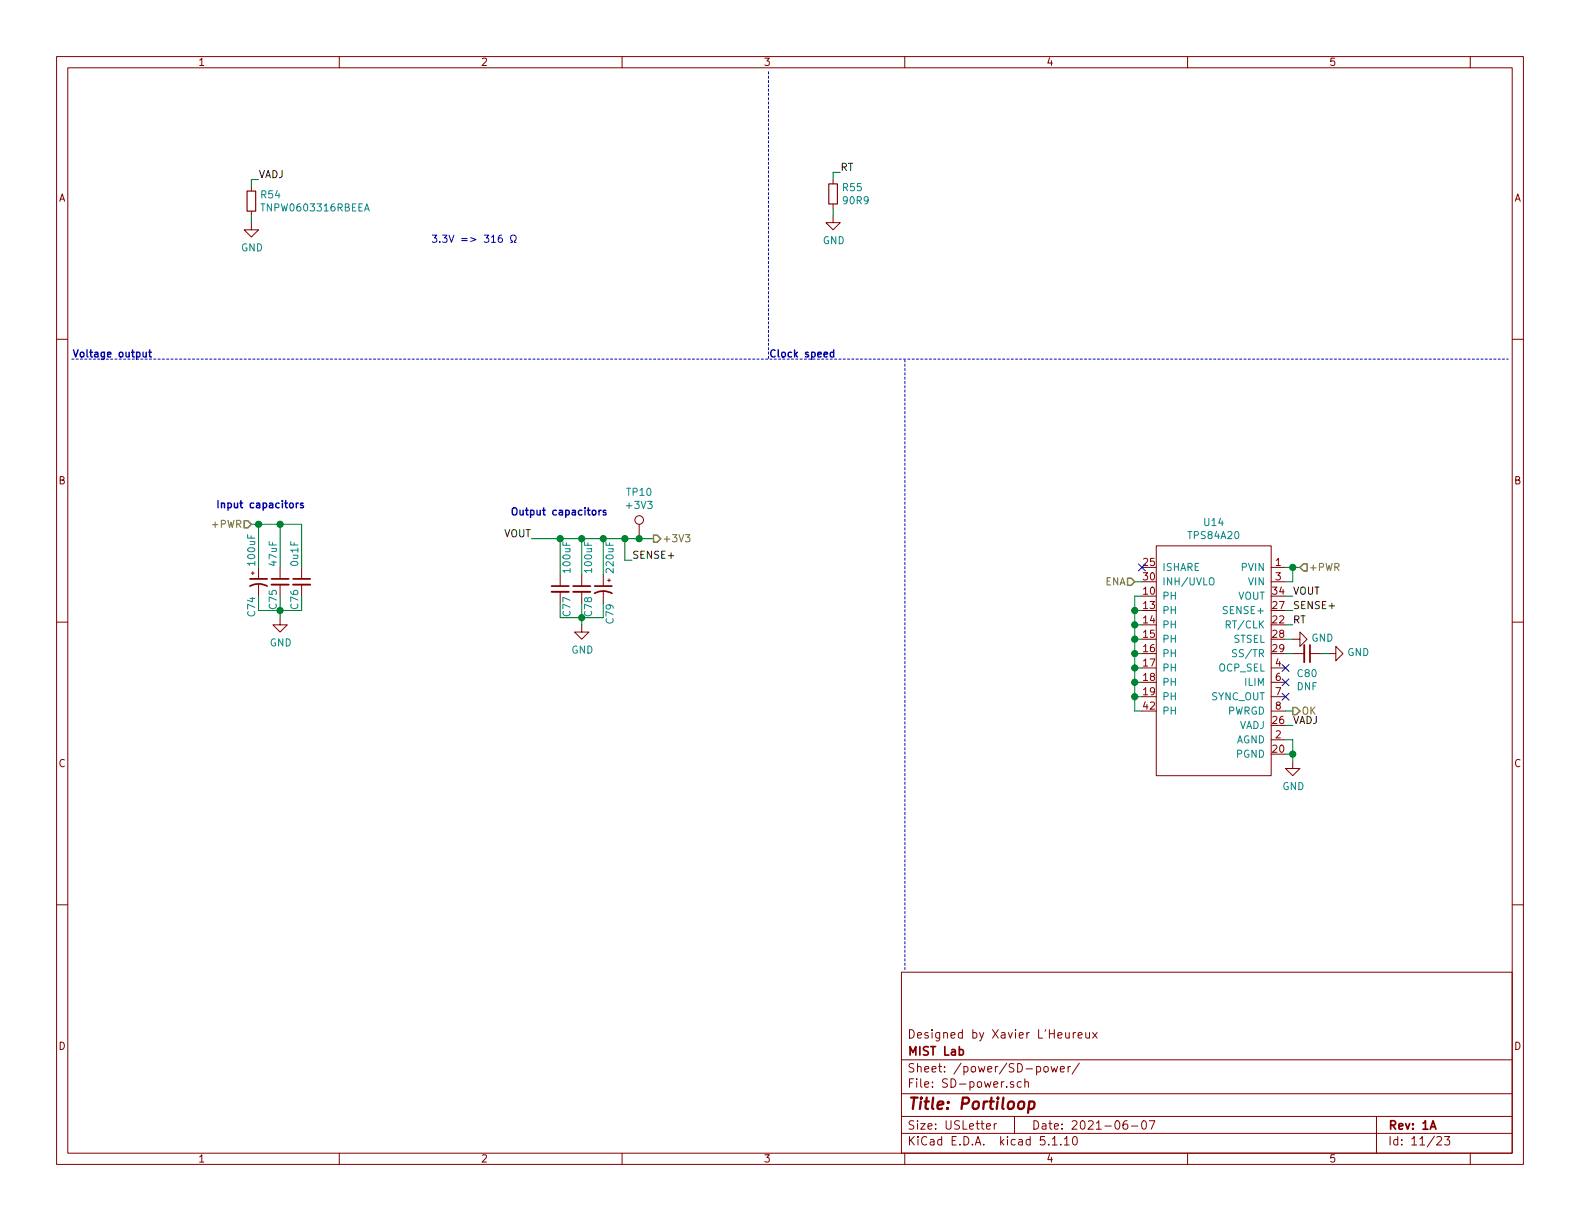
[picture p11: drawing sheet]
<svg xmlns="http://www.w3.org/2000/svg" width="279mm" height="216mm" viewBox="0 0 279 216" stroke-linecap="round" stroke-linejoin="round" font-family="sans-serif">
<g fill="none" stroke="#840000" stroke-width=".18">
<path d="M10 10h259.4v195.9h-259.4zM12 12h255.4v191.9h-255.4zM60 10v2M110 10v2M160 10v2M210 10v2M260 10v2M44.4 39.4v1.2h1.3l-1.3 1.3-1.2-1.3h1.2M44.4 33v.8M44.4 37.3v.8M147.3 38.1v1.3h1.3l-1.3 1.2-1.3-1.2h1.3M147.3 31.8v.7"/>
<path d="M147.3 36.1v.7M10 60h2M267.4 60h2M113 92.7v2.6M204.5 96.5h20.3v40.7h-20.3zM10 110h2M44.4 101.3h.6M44.7 101.1v.5M45.7 100.3v2.1M45.7 103.4v2M49.5 109.2v1.3h1.3l-1.3 1.3-1.2-1.3h1.2M49.5 100.3v2.1"/>
<path d="M49.5 103.4v2M53.3 100.3v2.1M53.3 103.4v2M99.1 101.6v2M99.1 104.6v2.1M102.9 110.5v1.3h1.2l-1.2 1.2-1.3-1.2h1.3M102.9 101.6v2M102.9 104.6v2.1M106.7 101.6v2M106.7 104.6v2.1M107.4 102.6h.5M107.7 102.4v.5"/>
<path d="M224.8 100.3h2.5M224.8 102.9h2.5M224.8 118.1h2.5M228.6 113h1.3v-1.2l1.2 1.2-1.2 1.3v-1.3M228.6 115.6h2M231.6 115.6h2.1M234.9 115.6h1.3v-1.3l1.3 1.3-1.3 1.2v-1.2M267.4 110h2M224.8 130.8h2.5M224.8 120.7h2.5M224.8 123.2h2.5M224.8 125.7h2.5"/>
<path d="M228.6 134.6v1.3h1.3l-1.3 1.3-1.3-1.3h1.3M10 160h2M267.4 160h2M159.4 171.9h108v32h-108zM159.4 197.4h108M159.4 193.4h108M159.4 187.4h108M174.4 199.2l.8-.2-.1-.2-.4-.1-.3 .2 .1 .7h.6M175.8 198.7v1M176.2 198.7l-.3 .1-.1 .2M179.2 191.3h-.3l-.2 .2v.2l.5 .1v.4h-.5M179.4 197.4v3"/>
<path d="M180.6 191.3h-.4l-.3 .2 .1 .7h.6M181.2 191.4l.3-.1h.3l.1 1M181.2 190.8v1.5M184.7 188.7l.2-.1 .4 .1v.7l-.2 .2-.4-.2zM185.9 188.6l.3 1 .2-.8 .3 .8 .3-1M187.5 189.1l.7-.2v-.3h-.5l-.2 .2 .1 .7h.6M188.9 188.6v1M189.3 188.6h-.3l-.1 .2M189.8 182.6v1M190.2 182.6l-.4 .3M190.7 183.1l.7-.2-.1-.2-.4-.1-.2 .2v.7h.6M190.9 188l-1.3 1.9"/>
<path d="M192 182.6v.8a.39 .39 0 0 0 .7 0M192.7 182.6v1M193.2 182.6l.8 1M194 182.6l-.8 1M199.3 198.2a.62 .62 0 0 0-.7 .6l.1 .7 .2 .2 .5-.2v-.5l-.1-.2h-.4l-.3 .2M200.1 199.1h1.1M202 198.3l.4-.1a.94 .94 0 0 1 0 1.5 .82 .82 0 0 1-.4-1.4zM203.2 198.2h1l-.6 1.5M243.4 197.4v6.5M60 203.9v2M110 203.9v2M159.4 200.4h108"/>
<path d="M160 203.9v2M186.1 201.4l.4-.4v1.5M186.1 202.5h.8M187.6 202.3v.2M188.2 201.4l.4-.4v1.5M188.2 202.5h.9M189.8 201.1l.3-.1a.94 .94 0 0 1 0 1.5l-.4-.3v-.7zM210 203.9v2M254.1 201.1l.2-.1h.4l.2 .4-.9 1.1h.9M255.4 201h1l-.5 .5 .4 .2v.6l-.2 .2-.7-.2M260 203.9v2"/>
<circle cx="113" cy="91.9" r=".76"/>
</g>
<path d="M44.2 103.6a3.2 3.2 0 0 1 3 0M44.2 102.4h3M48 102.4h3.1M51.8 102.4h3.1M97.5 103.6h3.1M101.3 103.6h3.1M105.2 104.9a3.2 3.2 0 0 1 3 0M105.2 103.6h3M231.6 114v3.1M169.6 185.6h.5l.3 .3-.2 .6h-.6M252.9 199.7l.5-1.5 .5 1.5" fill="none" stroke="#840000" stroke-width=".3"/>
<path d="M182 194.8h.8l.2 .3-.1 .6a.66 .66 0 0 1-1 .3M182 194.8l-.2 2" fill="none" stroke="#840000" stroke-width=".41"/>
<path d="M48 103.4h3.1M51.8 103.4h3.1M97.5 104.6h3.1M101.3 104.6h3.1M230.6 114v3.1" fill="none" stroke="#840000" stroke-width=".33"/>
<path d="M43.7 33.8h1.5v3.5h-1.5zM146.6 32.5h1.5v3.6h-1.5z" fill="none" stroke="#840000" stroke-width=".2"/>
<path d="M64.5 37.3l.4-1.3 .4 1.3M213.9 102.3a.45 .45 0 0 1 .7 0 .88 .88 0 0 1-.2 1.1h-.4a1.07 1.07 0 0 1-.1-1.1zM218.7 114.9h-.5l-.3 .2 .2 .3 .5 .2v.4l-.2 .1h-.5" fill="none" stroke="#008484" stroke-width=".18"/>
<path d="M135.9 12.7v50.8M12.7 63.5h254M160 171.5v-108" fill="none" stroke="#0000c2" stroke-width=".18" stroke-dasharray=".4 .4"/>
<g fill="none" stroke="#008400" stroke-width=".18">
<path d="M44.4 38.1v1.3M45.7 31.8h-1.3v1.2M147.3 36.8v1.3M148.6 30.5h-1.3v1.3M44.4 92.7h8.9v7.6M45.7 92.7v7.6M49.5 92.7v7.6M94 95.3h21.6M99.1 95.3v6.3M102.9 95.3v6.3M106.7 95.3v6.3M110.5 95.3v3.8h1.3"/>
<path d="M45.7 108h7.6M49.5 108v1.2M99.1 109.2h7.6M102.9 109.2v1.3M200.7 118.1h1.2M200.7 108h1.2M200.7 102.9h1.2M200.7 115.6h1.2M200.7 113h1.2M200.7 110.5h1.2M201.9 105.4h-1.2v20.3h1.2M227.3 105.4h1.3"/>
<path d="M227.3 108h1.3M227.3 115.6h1.3M227.3 113h1.3M227.3 100.3h2.6M227.3 110.5h1.3M228.6 100.3v2.6h-1.3M233.7 115.6h1.2M200.7 123.2h1.2M200.7 120.7h1.2M227.3 125.7h1.3M227.3 128.3h1.3M227.3 130.8h1.3v3.8"/>
<path d="M227.3 133.4h1.3"/>
</g>
<path d="M43.2 92.1h.6l.6 .6-.6 .6h-.6zM115.6 94.6h.6l.6 .7-.6 .6h-.6zM230.5 99.7h.6v1.3h-.6l-.6-.7zM199.4 102.2h.6l.7 .7-.7 .6h-.6zM228.6 125.1h.6l.7 .6-.7 .7h-.6z" fill="none" stroke="#848400" stroke-width=".25"/>
<path d="M121.2 94.5h.8l-.4 .5 .3 .1v.6l-.2 .1-.5-.1" fill="none" stroke="#848400" stroke-width=".18"/>
<path d="M25.3 62.3l.1 .8h.3l.2-.1M25.9 62.3v.8M26.3 62.3h.5M26.5 61.8v1.1l.3 .2M147.4 62.3h-.4l-.2 .2 .1 .6h.5M147.4 61.8v1.3M52.4 89v.8M52.8 89l-.4 .2M53.6 89h-.3l-.2 .1 .1 .2 .4 .1v.3h-.5M105.9 90.2v.9M106.3 90.2l-.4 .2M107.1 90.3l-.3-.1-.1 .2v.2l.4 .1v.3h-.4" fill="none" stroke="#0000c2" stroke-width=".25"/>
<path d="M85.6 41.6h.8l-.4 .5 .4 .1v.4l-.2 .2-.6-.1M86.9 41.9l.4-.3v1.2M86.9 42.8h.7M88.7 41.6l-.3 .1a.81 .81 0 0 0 0 1.1h.3l.1-.5-.2-.2h-.2l-.3 .2M90.3 42.8h.3v-.2a.54 .54 0 0 1-.3-.7 .54 .54 0 0 1 .8-.2 .59 .59 0 0 1-.1 .9v.2h.3" fill="none" stroke="#0000c2" stroke-width=".18"/>
<g fill="#008400" stroke="#008400" stroke-width=".25">
<circle cx="113" cy="95.3" r=".51"/>
<circle cx="200.7" cy="123.2" r=".51"/>
<circle cx="200.7" cy="108" r=".51"/>
<circle cx="99.1" cy="95.3" r=".51"/>
<circle cx="102.9" cy="95.3" r=".51"/>
<circle cx="228.6" cy="133.4" r=".51"/>
<circle cx="200.7" cy="110.5" r=".51"/>
<circle cx="200.7" cy="120.7" r=".51"/>
<circle cx="102.9" cy="109.2" r=".51"/>
<circle cx="228.6" cy="100.3" r=".51"/>
<circle cx="106.7" cy="95.3" r=".51"/>
<circle cx="110.5" cy="95.3" r=".51"/>
<circle cx="200.7" cy="118.1" r=".51"/>
<circle cx="49.5" cy="92.7" r=".51"/>
<circle cx="45.7" cy="92.7" r=".51"/>
<circle cx="200.7" cy="113" r=".51"/>
<circle cx="49.5" cy="108" r=".51"/>
<circle cx="200.7" cy="115.6" r=".51"/>
</g>
<path d="M201.3 99.7l1.2 1.2M202.5 99.7l-1.2 1.2M226.7 117.5l1.2 1.2M227.9 117.5l-1.2 1.2M226.7 122.6l1.2 1.2M226.7 120l1.2 1.3M227.9 122.6l-1.2 1.2M227.9 120l-1.2 1.3" fill="none" stroke="#000084" stroke-width=".18"/>
<text font-size="2.8" fill="#840000" x="160.4" y="196.2">Title: Portiloop</text>
<g font-size="2.1" fill="#840000">
<text x="160.4" y="183.6">Designed by Xavier L'Heureux</text>
<text x="160.4" y="189.6">Sheet: /power/SD-power/</text>
<text x="160.4" y="186.6">MIST Lab</text>
<text x="160.4" y="192.3">File: SD-power.sch</text>
<text x="160.4" y="202.5">KiCad E.D.A. kicad 5.1.10</text>
<text x="160.4" y="199.7">Size: USLetter</text>
<text x="182.4" y="199.7">Date: 2021-06-07</text>
<text x="245.4" y="199.7">Rev: 1A</text>
<text x="245.4" y="202.5">Id: 11/23</text>
</g>
<g font-size="1.8" fill="#840000">
<text x="35" y="11.6">1</text>
<text x="85" y="11.6">2</text>
<text x="135" y="11.6">3</text>
<text x="185" y="11.6">4</text>
<text x="235" y="11.6">5</text>
<text x="10.4" y="35.6">A</text>
<text x="267.8" y="35.6">A</text>
<text x="10.4" y="85.6">B</text>
<text x="267.8" y="85.6">B</text>
<text x="202.2" y="100.1">25</text>
<text x="225.6" y="100.1">1</text>
<text x="202.2" y="105.2">10</text>
<text x="202.2" y="107.7">13</text>
<text x="202.2" y="102.6">30</text>
<text x="225.1" y="107.7">27</text>
<text x="225.1" y="105.2">34</text>
<text x="225.6" y="102.6">3</text>
<text x="202.2" y="110.2">14</text>
<text x="202.2" y="112.8">15</text>
<text x="225.1" y="110.2">22</text>
<text x="225.1" y="112.8">28</text>
<text x="202.2" y="115.3">16</text>
<text x="202.2" y="117.9">17</text>
<text x="225.1" y="115.3">29</text>
<text x="225.6" y="117.9">4</text>
<text x="202.2" y="120.4">18</text>
<text x="202.2" y="122.9">19</text>
<text x="202.2" y="125.5">42</text>
<text x="225.6" y="120.4">6</text>
<text x="225.6" y="122.9">7</text>
<text x="225.6" y="125.5">8</text>
<text x="225.1" y="128">26</text>
<text x="225.6" y="130.6">2</text>
<text x="10.4" y="135.6">C</text>
<text x="225.1" y="133.1">20</text>
<text x="267.8" y="135.6">C</text>
<text x="10.4" y="185.6">D</text>
<text x="267.8" y="185.6">D</text>
<text x="35" y="205.5">1</text>
<text x="85" y="205.5">2</text>
<text x="135" y="205.5">3</text>
<text x="185" y="205.5">4</text>
<text x="235" y="205.5">5</text>
</g>
<g font-size="1.8">
<text x="45.7" y="31.5">VADJ</text>
<text x="148.6" y="30.2">RT</text>
<text x="89.1" y="95">VOUT</text>
<text x="111.8" y="98.8">SENSE+</text>
<text x="228.6" y="105.2">VOUT</text>
<text x="228.6" y="107.7">SENSE+</text>
<text x="228.6" y="110.2">RT</text>
<text x="228.6" y="128">VADJ</text>
</g>
<g font-size="1.8" fill="#008484">
<text x="46.2" y="35.1">R54</text>
<text x="149.1" y="33.8">R55</text>
<text x="46.6" y="37.4">TNPW0603316RBEEA</text>
<text x="149.2" y="36.1">90R9</text>
<text x="42.6" y="44.4">GND</text>
<text x="145.5" y="43.2">GND</text>
<text x="110.9" y="87.7">TP10</text>
<text x="110.9" y="90">+3V3</text>
<text x="210.3" y="95.3">TPS84A20</text>
<text x="213" y="93">U14</text>
<text x="45.1" y="99.8" transform="rotate(-90 45.1 99.8)">100uF</text>
<text x="48.9" y="100" transform="rotate(-90 48.9 100)">47uF</text>
<text x="52.8" y="100" transform="rotate(-90 52.8 100)">0u1F</text>
<text x="100.9" y="101.1" transform="rotate(-90 100.9 101.1)">100uF</text>
<text x="104.7" y="101.1" transform="rotate(-90 104.7 101.1)">100uF</text>
<text x="108.5" y="101.1" transform="rotate(-90 108.5 101.1)">220uF</text>
<text x="205.5" y="101">ISHARE</text>
<text x="219.6" y="101">PVIN</text>
<text x="205.5" y="106">PH</text>
<text x="205.5" y="103.5">INH/UVLO</text>
<text x="218.9" y="106">VOUT</text>
<text x="220.8" y="103.5">VIN</text>
<text x="205.5" y="108.6">PH</text>
<text x="205.5" y="111.1">PH</text>
<text x="205.5" y="113.7">PH</text>
<text x="216.7" y="108.6">SENSE+</text>
<text x="217.3" y="111.1">RT/CLK</text>
<text x="218.1" y="113.7">STSEL</text>
<text x="231.9" y="113.5">GND</text>
<text x="47.7" y="114.3">GND</text>
<text x="101" y="115.6">GND</text>
<text x="205.5" y="116.2">PH</text>
<text x="205.5" y="118.7">PH</text>
<text x="215.5" y="118.7">OCP_SEL</text>
<text x="218.6" y="116.2">SS/TR</text>
<text x="229.5" y="119.7">C80</text>
<text x="238.3" y="116">GND</text>
<text x="205.5" y="121.3">PH</text>
<text x="205.5" y="123.8">PH</text>
<text x="214.1" y="123.8">SYNC_OUT</text>
<text x="220.2" y="121.3">ILIM</text>
<text x="229.3" y="122">DNF</text>
<text x="205.5" y="126.4">PH</text>
<text x="217" y="126.4">PWRGD</text>
<text x="218.6" y="131.4">AGND</text>
<text x="219" y="128.9">VADJ</text>
<text x="218.7" y="134">PGND</text>
<text x="226.8" y="139.7">GND</text>
</g>
<g font-size="1.8" fill="#0000c2">
<text x="76.2" y="42.9">3.3V =&gt; 316</text>
<text x="12.7" y="63.2">Voltage output</text>
<text x="135.9" y="63.2">Clock speed</text>
<text x="38.1" y="89.9">Input capacitors</text>
<text x="90.2" y="91.1">Output capacitors</text>
</g>
<g font-size="1.8" fill="#848400">
<text x="37.8" y="93.3">+PWR</text>
<text x="117.1" y="95.9">+3V3</text>
<text x="231.4" y="101">+PWR</text>
<text x="195.4" y="103.5">ENA</text>
<text x="230.1" y="126.4">OK</text>
</g>
<g font-size="1.8" fill="#008400">
<text x="48.9" y="107.6" transform="rotate(-90 48.9 107.6)">C75</text>
<text x="52.8" y="107.6" transform="rotate(-90 52.8 107.6)">C76</text>
<text x="45.1" y="108.9" transform="rotate(-90 45.1 108.9)">C74</text>
<text x="100.9" y="108.9" transform="rotate(-90 100.9 108.9)">C77</text>
<text x="104.7" y="108.9" transform="rotate(-90 104.7 108.9)">C78</text>
<text x="108.5" y="110.2" transform="rotate(-90 108.5 110.2)">C79</text>
</g>
</svg>
